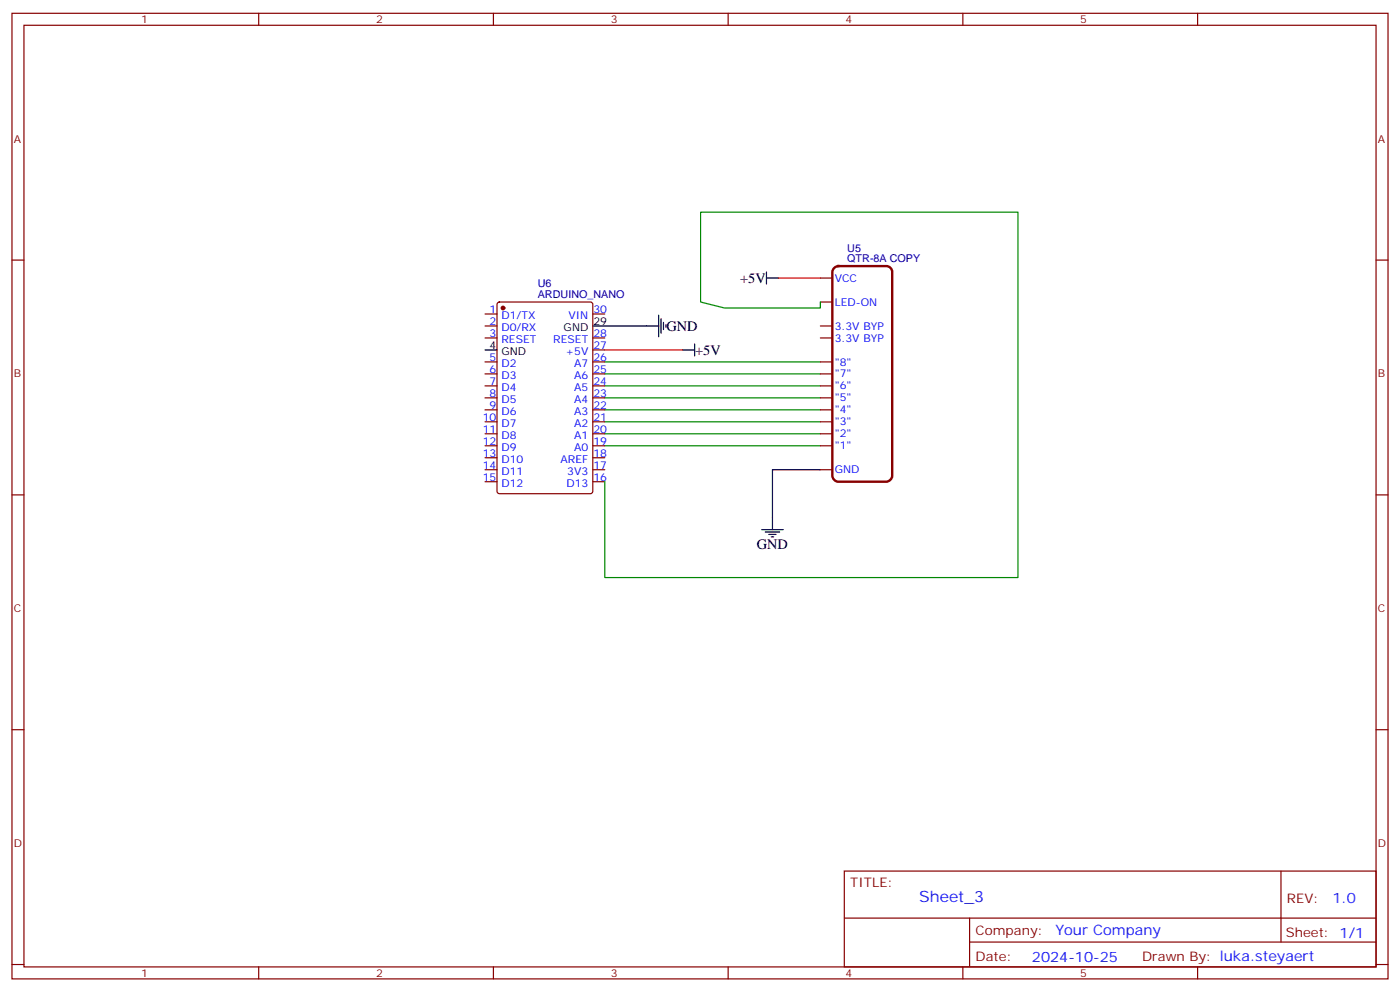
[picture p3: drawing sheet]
<svg xmlns="http://www.w3.org/2000/svg" width="412mm" height="292mm" viewBox="0 0 412 292" stroke-linecap="round" stroke-linejoin="round" font-family="sans-serif">
<g fill="none" stroke="#870000" stroke-width=".35">
<path d="M3.5 3.9h405.4v284.4h-405.4zM7.1 7.4h398.2v277.3h-398.2zM76.2 3.9v3.5M145.3 3.9v3.5M214.5 3.9v3.5M283.6 3.9v3.5M352.8 3.9v3.5M3.5 76.6h3.6M405.3 76.6h3.6M142.9 99.5h3.5M142.9 96h3.5M142.9 92.5h3.5"/>
<path d="M146.6 89.1l.5-.2h26.8l.7 .5v55.3l-.4 .6-27.1 .1-.6-.5-.1-55.3zM174.6 99.5h3.6M174.6 92.5h3.6M241.7 99.5h3.5M241.7 96h3.5M241.7 81.9h3.5M241.7 88.9h3.5M142.9 117.2h3.5M142.9 113.6h3.5M142.9 110.1h3.5M142.9 106.6h3.5M174.6 117.2h3.6"/>
<path d="M174.6 113.6h3.6M174.6 110.1h3.6M174.6 106.6h3.6M174.6 103h3.6M241.7 117.2h3.5M241.7 113.6h3.5M241.7 110.1h3.5M241.7 106.6h3.5M142.9 138.3h3.5M142.9 131.3h3.5M142.9 127.7h3.5M142.9 124.2h3.5"/>
<path d="M142.9 120.7h3.5M142.9 134.8h3.5M174.6 138.3h3.6M174.6 131.3h3.6M174.6 127.7h3.6M174.6 124.2h3.6M174.6 120.7h3.6M174.6 134.8h3.6M241.7 138.3h3.5M241.7 131.3h3.5M241.7 127.7h3.5M241.7 124.2h3.5"/>
<path d="M241.7 120.7h3.5M3.5 145.7h3.6M142.9 141.9h3.5M174.6 141.9h3.6M405.3 145.7h3.6M3.5 214.9h3.6M405.3 214.9h3.6M248.7 256.5h156.6v28.2h-156.6zM377.3 256.5v20.9M248.7 270.4h156.5M285.6 277.4h119.6M285.6 270.4v14.1"/>
<path d="M3.5 284h3.6M76.2 284.7v3.6M145.3 284.7v3.6M214.5 284.7v3.6M283.6 284.7v3.6M352.8 284.7v3.6M405.3 284h3.6"/>
</g>
<path d="M229.3 81.9h12.4M178.2 103h22.9" fill="none" stroke="#f00" stroke-width=".35"/>
<g fill="none" stroke="#000" stroke-width=".35">
<path d="M174.6 96h19.4M194 92.8v6.4M194.7 93.9v4.2M195.4 94.9v2.1M196.1 95.6v.7M225.8 81.9h3.5M225.8 80.1v3.5M142.9 103h3.5M201.1 103h3.5M204.6 101.3v3.5M241.7 138.3h-14.2v17.7M224.4 156h6.3"/>
<path d="M225.4 156.7h4.3M226.5 157.4h2.1M227.2 158.1h.7"/>
</g>
<path d="M241.7 88.9v1.8h-28.3l-7-1.8v-26.4h93.5v107.6h-121.7v-28.2M178.2 106.6h63.5M178.2 110.1h63.5M178.2 113.6h63.5M178.2 117.2h63.5M178.2 120.7h63.5M178.2 124.2h63.5M178.2 127.7h63.5M178.2 131.3h63.5" fill="none" stroke="#008700" stroke-width=".35"/>
<path d="M245.8 78.9l1.1-.5h14.2a1.76 1.76 0 0 1 1.7 1.7v60a1.89 1.89 0 0 1-1.7 1.8h-14.2a1.89 1.89 0 0 1-1.7-1.8v-60z" fill="none" stroke="#870000" stroke-width=".71"/>
<circle cx="148.2" cy="90.7" r=".53" fill="#870000" stroke="#870000" stroke-width=".35"/>
<text font-size="4.6" fill="#00f" x="270.8" y="265.5">Sheet_3</text>
<g font-size="4.2">
<text x="218" y="83.3">+5V</text>
<text x="196.3" y="97.4">GND</text>
<text x="204.8" y="104.5">+5V</text>
<text x="223" y="161.6">GND</text>
</g>
<g font-size="4.2" fill="#00f">
<text x="392.5" y="265.8">1.0</text>
<text x="310.9" y="275.3">Your Company</text>
<text x="304" y="283.1">2024-10-25</text>
</g>
<g font-size="3.9" fill="#800">
<text x="250.5" y="261.1">TITLE:</text>
<text x="379.1" y="265.8">REV:</text>
<text x="287.4" y="275.3">Company:</text>
<text x="378.7" y="275.9">Sheet: 1/1</text>
<text x="287.4" y="283">Date:</text>
<text x="336.4" y="283.1">Drawn By: luka.steyaert</text>
</g>
<g font-size="3.2" fill="#800">
<text x="41.6" y="6.9">1</text>
<text x="110.8" y="6.9">2</text>
<text x="179.9" y="6.9">3</text>
<text x="249.1" y="6.9">4</text>
<text x="318.2" y="6.9">5</text>
<text x="4.1" y="42">A</text>
<text x="405.9" y="42">A</text>
<text x="4.1" y="111.2">B</text>
<text x="405.9" y="111.2">B</text>
<text x="4.1" y="180.3">C</text>
<text x="405.9" y="180.3">C</text>
<text x="4.1" y="249.4">D</text>
<text x="405.9" y="249.4">D</text>
<text x="41.6" y="287.7">1</text>
<text x="110.8" y="287.7">2</text>
<text x="179.9" y="287.7">3</text>
<text x="249.1" y="287.7">4</text>
<text x="318.2" y="287.7">5</text>
</g>
<g font-size="3.2" fill="#000080">
<text x="249.6" y="77.3">QTR-8A COPY</text>
<text x="249.6" y="74.1">U5</text>
<text x="158.4" y="87.7">ARDUINO_NANO</text>
<text x="158.4" y="84.6">U6</text>
</g>
<g font-size="3.2" fill="#00f">
<text x="245.9" y="82.9">VCC</text>
<text x="245.9" y="90">LED-ON</text>
<text x="144.2" y="92.1">1</text>
<text x="144.2" y="95.6">2</text>
<text x="147.7" y="93.9">D1/TX</text>
<text x="167.4" y="93.9">VIN</text>
<text x="174.8" y="92.1">30</text>
<text x="144.2" y="99.2">3</text>
<text x="147.7" y="97.4">D0/RX</text>
<text x="147.7" y="100.9">RESET</text>
<text x="163" y="100.9">RESET</text>
<text x="174.8" y="99.2">28</text>
<text x="245.9" y="100.6">3.3V BYP</text>
<text x="245.9" y="97">3.3V BYP</text>
<text x="144.2" y="106.2">5</text>
<text x="147.7" y="108">D2</text>
<text x="166.5" y="104.5">+5V</text>
<text x="169.1" y="108">A7</text>
<text x="174.8" y="106.2">26</text>
<text x="174.8" y="102.7">27</text>
<text x="245.9" y="107.6">&quot;8&quot;</text>
<text x="144.2" y="109.7">6</text>
<text x="144.2" y="113.3">7</text>
<text x="147.7" y="111.5">D3</text>
<text x="169.1" y="111.5">A6</text>
<text x="174.8" y="113.3">24</text>
<text x="174.8" y="109.7">25</text>
<text x="245.9" y="111.2">&quot;7&quot;</text>
<text x="144.2" y="116.8">8</text>
<text x="147.7" y="115">D4</text>
<text x="147.7" y="118.6">D5</text>
<text x="169.1" y="118.6">A4</text>
<text x="169.1" y="115">A5</text>
<text x="174.8" y="116.8">23</text>
<text x="245.9" y="118.2">&quot;5&quot;</text>
<text x="245.9" y="114.7">&quot;6&quot;</text>
<text x="142.2" y="123.9">10</text>
<text x="144.2" y="120.3">9</text>
<text x="147.7" y="122.1">D6</text>
<text x="147.7" y="125.6">D7</text>
<text x="169.1" y="125.6">A2</text>
<text x="169.1" y="122.1">A3</text>
<text x="174.8" y="123.9">21</text>
<text x="174.8" y="120.3">22</text>
<text x="245.9" y="125.3">&quot;3&quot;</text>
<text x="245.9" y="121.7">&quot;4&quot;</text>
<text x="142.2" y="127.4">11</text>
<text x="142.2" y="130.9">12</text>
<text x="147.7" y="129.2">D8</text>
<text x="169.1" y="129.2">A1</text>
<text x="174.8" y="130.9">19</text>
<text x="174.8" y="127.4">20</text>
<text x="245.9" y="128.8">&quot;2&quot;</text>
<text x="142.2" y="134.4">13</text>
<text x="142.2" y="138">14</text>
<text x="147.7" y="132.7">D9</text>
<text x="147.7" y="136.2">D10</text>
<text x="165.1" y="136.2">AREF</text>
<text x="169.1" y="132.7">A0</text>
<text x="174.8" y="138">17</text>
<text x="174.8" y="134.4">18</text>
<text x="245.9" y="132.3">&quot;1&quot;</text>
<text x="142.2" y="141.5">15</text>
<text x="147.7" y="139.7">D11</text>
<text x="147.7" y="143.3">D12</text>
<text x="166.8" y="143.3">D13</text>
<text x="167.1" y="139.7">3V3</text>
<text x="174.8" y="141.5">16</text>
<text x="245.9" y="139.4">GND</text>
</g>
<g font-size="3.2">
<text x="174.8" y="95.6">29</text>
<text x="166" y="97.4">GND</text>
<text x="144.2" y="102.7">4</text>
<text x="147.7" y="104.5">GND</text>
</g>
</svg>
